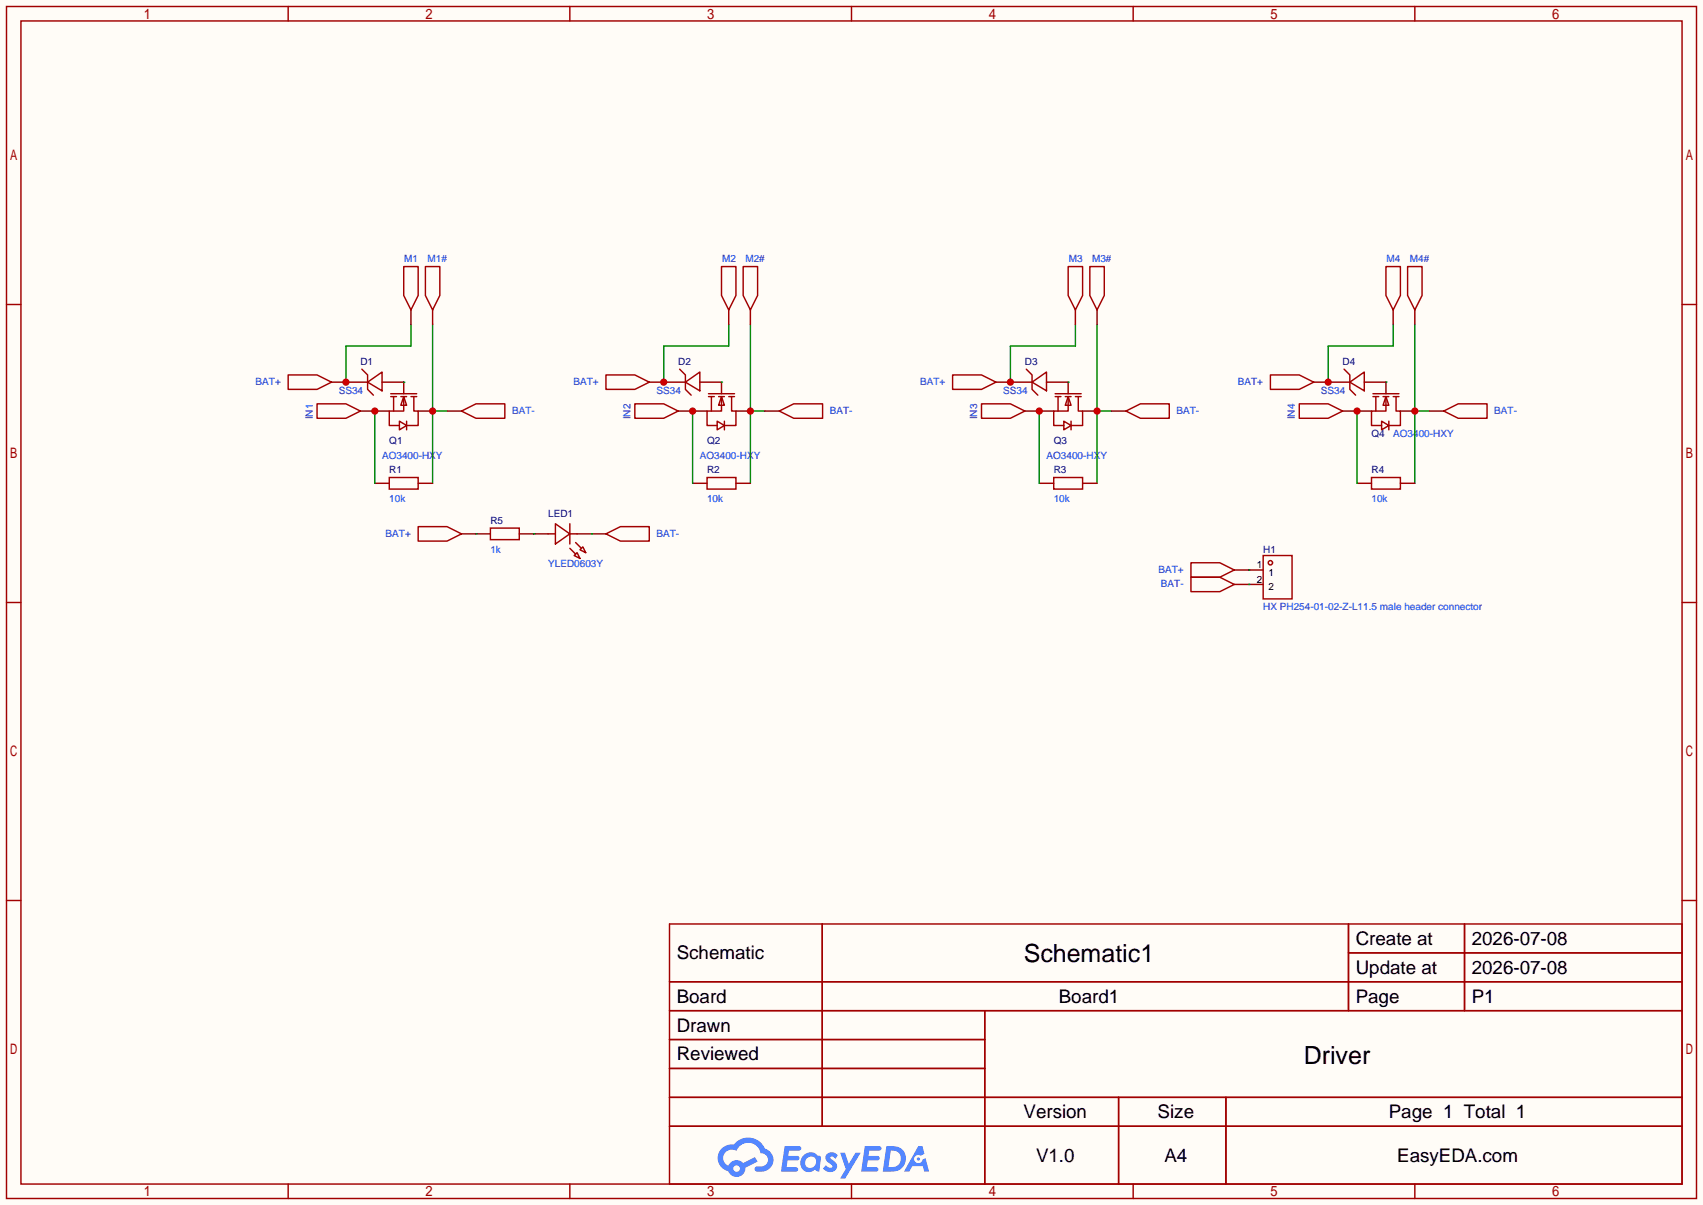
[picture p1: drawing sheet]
<svg xmlns="http://www.w3.org/2000/svg" width="299mm" height="212mm" viewBox="0 0 299 212" stroke-linecap="round" stroke-linejoin="round" font-family="sans-serif">
<path d="M0 0h299.5v211.8h-299.5z" fill="#fffcf7"/>
<g fill="none" stroke="#a10000" stroke-width=".25">
<path d="M1.1 1.1h297.2v209.6h-297.2zM3.7 3.7h292.1v204.5h-292.1zM50.7 1.1v2.6M100.2 1.1v2.6M149.7 1.1v2.6M199.3 1.1v2.6M248.8 1.1v2.6M1.1 53.5h2.6M295.8 53.5h2.5M1.1 105.9h2.6M295.8 105.9h2.5M1.1 158.3h2.6"/>
<path d="M295.8 158.3h2.5M117.7 162.4h178.1v45.8h-178.1zM117.7 172.6h178.1M117.7 177.7h178.1M144.6 162.4v35.6M173.2 177.7v30.5M237.1 162.4v15.3M237.1 167.5h58.7M257.5 162.4v15.3M117.7 182.8h55.5M117.7 192.9h178.1M117.7 187.8h55.5"/>
<path d="M117.7 198h178.1M196.7 192.9v15.3M215.6 192.9v15.3M50.7 208.2v2.5M100.2 208.2v2.5M149.7 208.2v2.5M199.3 208.2v2.5M248.8 208.2v2.5"/>
</g>
<g fill="#5487ff">
<path d="M145.5 202.8a1.3 1.3 0 0 1 1.8 .3l-.4 .6a.54 .54 0 0 0-.9-.2l.1 .2a1.58 1.58 0 0 1 1.1 1.6 1.43 1.43 0 0 1-2.5 .1l.5-.6a.64 .64 0 0 0 .5 .5 .64 .64 0 0 0 .7-.3l-.2-.2a1.6 1.6 0 0 1-1-1.6z"/>
<path d="M147.7 202.7h.9l.7 1.9 1.1-1.9h.9l-2.7 4.5h-.9l1-1.7z"/>
<path d="M138 201.5h1.6a1.31 1.31 0 0 1 1.2 .2 .4 .4 0 0 1-.3 .6h-1.8l-.1 .9h1.6a.4 .4 0 0 1 .4 .4 .4 .4 0 0 1-.4 .4h-1.7l-.2 1.2h.8a1.23 1.23 0 0 1 1.2 .2 .39 .39 0 0 1-.3 .6h-2.7z"/>
<path d="M152.1 201.5h1.6a1.32 1.32 0 0 1 1.3 .2 .39 .39 0 0 1-.4 .6h-1.7l-.2 .9h1.7a.4 .4 0 0 1 .3 .4 .4 .4 0 0 1-.4 .4h-1.7l-.2 1.2h.8a1.23 1.23 0 0 1 1.2 .2 .39 .39 0 0 1-.3 .6h-2.7z"/>
<path d="M161.5 201.5h.7l.4 1.3-.7 .4a.75 .75 0 0 0-1.1 .3 .75 .75 0 0 0 .5 1 .75 .75 0 0 0 .9-.6l.6-.3 .6 2.4h-.9l-.2-1h-1.9l-.5 1h-.9z"/>
<path d="M155.9 201.5l-.7 4.5h1.5a2.27 2.27 0 0 0 2.6-2.3 2.27 2.27 0 0 0-2.7-2.2zM156.6 202.3a1.5 1.5 0 0 1 1.8 1.5 1.5 1.5 0 0 1-1.9 1.4h-.3z"/>
<path d="M141.3 203.1a1.62 1.62 0 0 0-.4 2.1 1.62 1.62 0 0 0 2 .7l.4-.3 .3 .3 .5 .1 .3-2.5-.2-.3h-.4a1.58 1.58 0 0 0-2.5-.1zM141.9 203.6a.98 .98 0 0 1 1.5 .2 .98 .98 0 0 1-.6 1.5 .94 .94 0 0 1-1.2-.4 .94 .94 0 0 1 .3-1.3z"/>
<path d="M126.9 201.9a2.37 2.37 0 0 0 1.2 4 1.54 1.54 0 0 0 1.7 1 1.54 1.54 0 0 0 1.3-1.6l2.1-1.1-.5-.8-2 1.1a1.57 1.57 0 0 0-2.6 .4 1.5 1.5 0 0 1-.8-2.1 1.5 1.5 0 0 1 2.2-.5 2.23 2.23 0 0 1 2.3-1.4 2.23 2.23 0 0 1 2 1.8 1.16 1.16 0 0 1 1.2 1.1 1.16 1.16 0 0 1-1 1.3h-.7a.47 .47 0 0 0-.6 .3 .47 .47 0 0 0 .4 .6 2.23 2.23 0 0 0 2.3-.7 2.23 2.23 0 0 0 .4-2.3 2.16 2.16 0 0 0-1.3-1.1 3.2 3.2 0 0 0-5.4-.7l-1.2 .1zM129 205.4a.58 .58 0 0 1 1.1 0 .58 .58 0 0 1-1.1 0z"/>
<circle cx="161.5" cy="203.8" r=".28"/>
</g>
<g fill="none" stroke="#870000" stroke-width=".25">
<path d="M60.8 67.2h3.8M65.9 72.3h2.6M67.2 67.2h3.8v2M73.5 72.3h2.6M116.7 67.2h3.8M121.8 72.3h2.5M123.1 67.2h3.8v2M129.4 72.3h2.6M177.7 67.2h3.8M182.8 72.3h2.5M184 67.2h3.8v2M190.4 72.3h2.5"/>
<path d="M233.6 67.2h3.8M238.6 72.3h2.6M239.9 67.2h3.8v2M246.3 72.3h2.5"/>
</g>
<g fill="none" stroke="#a10000" stroke-width=".25">
<path d="M63.6 64.9l1 1v2.6l1.1 1M64.6 67.2l2.6-1.8v3.3zM68.7 69.7h1M68.7 69.2h4.6M69.2 69.7v2.6M70.2 74l1.3 .8-1.3 .8zM70.5 69.7h1M71 69.7v2.6h-2.5v2.5h1.7M71 69.7l.5 1.5h-1zM71.5 74v1.6M72.3 69.7h1M72.8 69.7v2.6h.7v2.5h-2"/>
<path d="M119.5 64.9l1 1v2.6l1 1M120.5 67.2l2.6-1.8v3.3zM124.6 69.7h1M124.6 69.2h4.6M125.1 69.7v2.6M126.1 74l1.3 .8-1.3 .8zM126.4 69.7h1M126.9 69.7v2.6h-2.6v2.5h1.8M126.9 69.7l.5 1.5h-1zM127.4 74v1.6M128.1 69.7h1.1M128.7 69.7v2.6h.7v2.5h-2"/>
<path d="M180.5 64.9l1 1v2.6l1 1M181.5 67.2l2.5-1.8v3.3zM185.5 69.7h1.1M185.5 69.2h4.6M186.1 69.7v2.6M187.1 74l1.2 .8-1.2 .8zM187.3 69.7h1M187.8 69.7v2.6h-2.5v2.5h1.8M187.8 69.7l.5 1.5h-1zM188.3 74v1.6M189.1 69.7h1M189.6 69.7v2.6h.8v2.5h-2.1"/>
<path d="M236.3 64.9l1.1 1v2.6l1 1M237.4 67.2l2.5-1.8v3.3zM241.4 69.7h1M241.4 69.2h4.6M241.9 69.7v2.6M243 74l1.2 .8-1.2 .8zM243.2 69.7h1M243.7 69.7v2.6h-2.5v2.5h1.8M243.7 69.7l.5 1.5h-1zM244.2 74v1.6M245 69.7h1M245.5 69.7v2.6h.8v2.5h-2.1"/>
</g>
<path d="M248.8 57v28M71 67.2h.1M126.9 67.2h.1M187.8 67.2h.1M243.7 67.2h.1M248.8 72.3h2.5" fill="none" stroke="#008700" stroke-width=".25"/>
<circle cx="248.8" cy="72.3" r=".63" fill="#c00"/>
<path d="M192.9 57v28M192.9 72.3h2.6" fill="none" stroke="#008700" stroke-width=".25"/>
<circle cx="192.9" cy="72.3" r=".63" fill="#c00"/>
<path d="M76.1 57v28M76.1 72.3h2.5" fill="none" stroke="#008700" stroke-width=".25"/>
<circle cx="76.1" cy="72.3" r=".63" fill="#c00"/>
<path d="M132 57v28M132 72.3h2.5" fill="none" stroke="#008700" stroke-width=".25"/>
<circle cx="132" cy="72.3" r=".63" fill="#c00"/>
<g fill="none" stroke="#870000" stroke-width=".25">
<path d="M58.3 67.2h2.5M63.4 72.3h2.5M78.6 72.3h2.6M114.2 67.2h2.5M119.3 72.3h2.5M134.5 72.3h2.5M175.1 67.2h2.6M180.2 72.3h2.6M195.5 72.3h2.5M231 67.2h2.6M236.1 72.3h2.5M251.3 72.3h2.6"/>
<path d="M81.2 93.9h2.5M104 93.9h2.6M217 102.7h2.6M217 100.2h2.6"/>
</g>
<g fill="none" stroke="#a10000" stroke-width=".25">
<path d="M50.7 65.9h5.1l2.5 1.3-2.5 1.3h-5.1zM55.8 71h5l2.6 1.3-2.6 1.2h-5zM81.2 72.3l2.5-1.3h5.1v2.5h-5.1zM106.6 65.9h5l2.6 1.3-2.6 1.3h-5zM111.6 71h5.1l2.6 1.3-2.6 1.2h-5.1zM137 72.3l2.6-1.3h5.1v2.5h-5.1zM167.5 65.9h5.1l2.5 1.3-2.5 1.3h-5.1zM172.6 71h5.1l2.5 1.3-2.5 1.2h-5.1zM198 72.3l2.5-1.3h5.1v2.5h-5.1zM223.4 65.9h5.1l2.5 1.3-2.5 1.3h-5.1zM228.5 71h5.1l2.5 1.3-2.5 1.2h-5.1zM253.9 72.3l2.5-1.3h5.1v2.5h-5.1z"/>
<path d="M73.5 92.6h5.1l2.6 1.3-2.6 1.2h-5.1zM106.6 93.9l2.5-1.3h5.1v2.5h-5.1zM209.4 98.9h5.1l2.5 1.3-2.5 1.3h-5.1zM209.4 101.5h5.1l2.5 1.2-2.5 1.3h-5.1z"/>
</g>
<path d="M189.1 57v3.8h-11.4v6.4" fill="none" stroke="#008700" stroke-width=".25"/>
<circle cx="177.7" cy="67.2" r=".63" fill="#c00"/>
<path d="M245 57v3.8h-11.4v6.4" fill="none" stroke="#008700" stroke-width=".25"/>
<circle cx="233.6" cy="67.2" r=".63" fill="#c00"/>
<path d="M128.1 57v3.8h-11.4v6.4" fill="none" stroke="#008700" stroke-width=".25"/>
<circle cx="116.7" cy="67.2" r=".63" fill="#c00"/>
<path d="M72.3 57v3.8h-11.5v6.4" fill="none" stroke="#008700" stroke-width=".25"/>
<circle cx="60.8" cy="67.2" r=".63" fill="#c00"/>
<g fill="none" stroke="#870000" stroke-width=".25">
<path d="M72.3 54.5v2.5M76.1 54.5v2.5M128.1 54.5v2.5M132 54.5v2.5M189.1 54.5v2.5M192.9 54.5v2.5M245 54.5v2.5M248.8 54.5v2.5M65.9 85h2.6M73.5 85h2.6M121.8 85h2.5M129.4 85h2.6"/>
<path d="M182.8 85h2.5M190.4 85h2.5M238.6 85h2.6M246.3 85h2.5"/>
</g>
<path d="M71 46.9h2.5v5l-1.2 2.6-1.3-2.6zM74.8 46.9h2.5v5l-1.2 2.6-1.3-2.6zM126.9 46.9h2.5v5l-1.3 2.6-1.2-2.6zM130.7 46.9h2.5v5l-1.2 2.6-1.3-2.6zM187.8 46.9h2.6v5l-1.3 2.6-1.3-2.6zM191.6 46.9h2.6v5l-1.3 2.6-1.3-2.6zM243.7 46.9h2.6v5l-1.3 2.6-1.3-2.6zM247.5 46.9h2.6v5l-1.3 2.6-1.3-2.6zM68.5 83.9h5v2.1h-5zM124.3 83.9h5.1v2.1h-5.1zM185.3 83.9h5.1v2.1h-5.1zM241.2 83.9h5.1v2.1h-5.1z" fill="none" stroke="#a10000" stroke-width=".25"/>
<path d="M65.9 72.3v12.7" fill="none" stroke="#008700" stroke-width=".25"/>
<circle cx="65.9" cy="72.3" r=".63" fill="#c00"/>
<path d="M121.8 72.3v12.7" fill="none" stroke="#008700" stroke-width=".25"/>
<circle cx="121.8" cy="72.3" r=".63" fill="#c00"/>
<path d="M182.8 72.3v12.7" fill="none" stroke="#008700" stroke-width=".25"/>
<circle cx="182.8" cy="72.3" r=".63" fill="#c00"/>
<path d="M238.6 72.3v12.7" fill="none" stroke="#008700" stroke-width=".25"/>
<circle cx="238.6" cy="72.3" r=".63" fill="#c00"/>
<path d="M83.7 93.9h2.5M91.3 93.9h5.1M101.5 93.9h2.5M219.6 100.2h2.5M219.6 102.7h2.5" fill="none" stroke="#870000" stroke-width=".25"/>
<g fill="none" stroke="#a10000" stroke-width=".25">
<path d="M86.2 92.8h5.1v2.1h-5.1zM96.4 93.9h1.3M97.7 92.1l2.5 1.8-2.5 1.7zM100.2 96.4l1 1M100.2 93.9h1.3M100.2 92.1v3.5M101 97.7l.5-.5 .5 1zM101.2 95.4l1 1M102.5 96.1l.5 1.1-1-.6zM222.1 97.7h5.1v7.6h-5.1z"/>
<circle cx="223.4" cy="98.9" r=".38"/>
</g>
<path d="M83.7 93.9h.1M93.9 93.9h.1M104 93.9h.1M219.6 102.7h.1M219.6 100.2h.1" fill="none" stroke="#008700" stroke-width=".25"/>
<g font-size="4.4">
<text x="180" y="169.2">Schematic1</text>
<text x="229.2" y="187">Driver</text>
</g>
<g font-size="3.3">
<text x="238.4" y="166.1">Create at</text>
<text x="258.8" y="166.1">2026-07-08</text>
<text x="119" y="168.7">Schematic</text>
<text x="238.4" y="171.2">Update at</text>
<text x="258.8" y="171.2">2026-07-08</text>
<text x="119" y="176.3">Board</text>
<text x="186.2" y="176.3">Board1</text>
<text x="238.4" y="176.3">Page</text>
<text x="258.8" y="176.3">P1</text>
<text x="119" y="181.4">Drawn</text>
<text x="119" y="186.4">Reviewed</text>
<text x="180" y="196.6">Version</text>
<text x="203.6" y="196.6">Size</text>
<text x="244.2" y="196.6">Page 1 Total 1</text>
<text x="182.2" y="204.2">V1.0</text>
<text x="204.8" y="204.2">A4</text>
<text x="245.7" y="204.2">EasyEDA.com</text>
</g>
<g font-size="1.8" fill="#00f">
<text x="71.1" y="46.1">M1</text>
<text x="75.2" y="46.1">M1#</text>
<text x="127" y="46.1">M2</text>
<text x="131.1" y="46.1">M2#</text>
<text x="187.9" y="46.1">M3</text>
<text x="192" y="46.1">M3#</text>
<text x="243.8" y="46.1">M4</text>
<text x="247.9" y="46.1">M4#</text>
<text x="45" y="67.7">BAT+</text>
<text x="59.6" y="69.2">SS34</text>
<text x="100.8" y="67.7">BAT+</text>
<text x="115.4" y="69.2">SS34</text>
<text x="161.8" y="67.7">BAT+</text>
<text x="176.4" y="69.2">SS34</text>
<text x="217.7" y="67.7">BAT+</text>
<text x="232.3" y="69.2">SS34</text>
<text x="55" y="73.7" transform="rotate(-90 55 73.7)">IN1</text>
<text x="90" y="72.8">BAT-</text>
<text x="110.9" y="73.7" transform="rotate(-90 110.9 73.7)">IN2</text>
<text x="145.9" y="72.8">BAT-</text>
<text x="171.8" y="73.7" transform="rotate(-90 171.8 73.7)">IN3</text>
<text x="206.9" y="72.8">BAT-</text>
<text x="227.7" y="73.7" transform="rotate(-90 227.7 73.7)">IN4</text>
<text x="245" y="76.8">AO3400-HXY</text>
<text x="262.8" y="72.8">BAT-</text>
<text x="67.2" y="80.6">AO3400-HXY</text>
<text x="123.1" y="80.6">AO3400-HXY</text>
<text x="184" y="80.6">AO3400-HXY</text>
<text x="68.5" y="88.3">10k</text>
<text x="124.3" y="88.3">10k</text>
<text x="185.3" y="88.3">10k</text>
<text x="241.2" y="88.3">10k</text>
<text x="67.8" y="94.4">BAT+</text>
<text x="115.4" y="94.4">BAT-</text>
<text x="86.2" y="97.2">1k</text>
<text x="96.4" y="99.7">YLED0603Y</text>
<text x="203.7" y="100.7">BAT+</text>
<text x="204.1" y="103.3">BAT-</text>
<text x="222.1" y="107.3">HX PH254-01-02-Z-L11.5 male header connector</text>
</g>
<g font-size="1.8" fill="#000080">
<text x="63.4" y="64.1">D1</text>
<text x="119.3" y="64.1">D2</text>
<text x="180.2" y="64.1">D3</text>
<text x="236.1" y="64.1">D4</text>
<text x="241.2" y="76.8">Q4</text>
<text x="68.5" y="78.1">Q1</text>
<text x="68.5" y="83.2">R1</text>
<text x="124.3" y="78.1">Q2</text>
<text x="124.3" y="83.2">R2</text>
<text x="185.3" y="78.1">Q3</text>
<text x="185.3" y="83.2">R3</text>
<text x="241.2" y="83.2">R4</text>
<text x="86.2" y="92.1">R5</text>
<text x="96.4" y="90.8">LED1</text>
<text x="222.1" y="97.2">H1</text>
</g>
<g font-size="1.8">
<text x="221" y="99.9">1</text>
<text x="223.1" y="101.2">1</text>
<text x="221" y="102.5">2</text>
<text x="223.1" y="103.7">2</text>
</g>
</svg>
